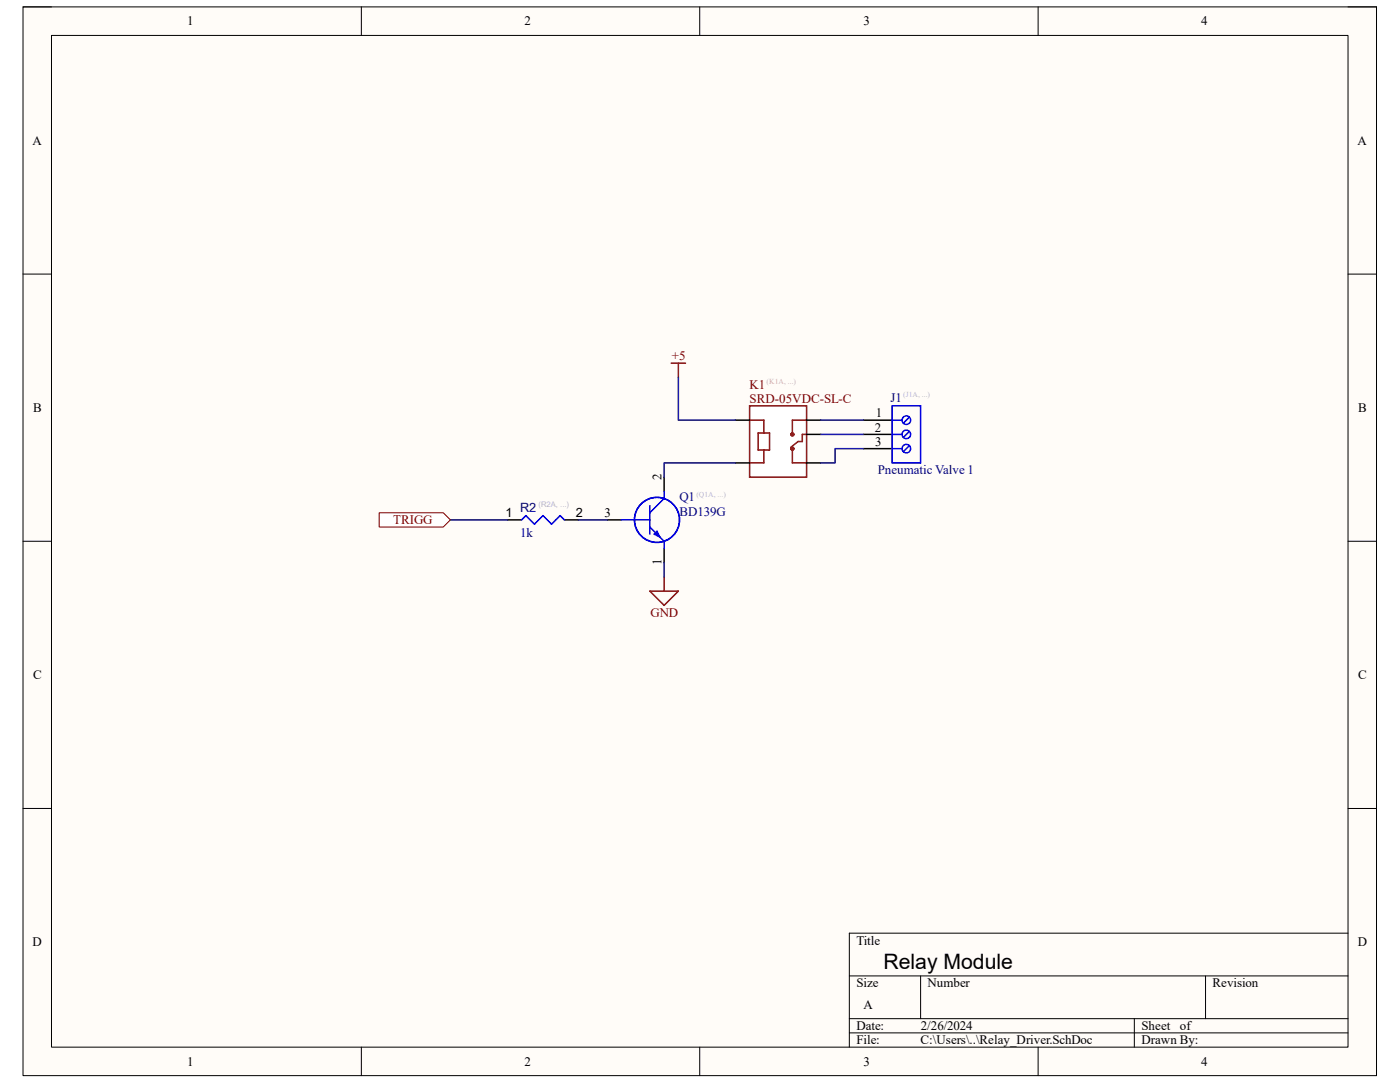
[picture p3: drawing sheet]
<svg xmlns="http://www.w3.org/2000/svg" width="279mm" height="216mm" viewBox="0 0 279 216" stroke-linecap="round" stroke-linejoin="round" font-family="sans-serif">
<path d="M4.6 1.4h270.1v213.2h-270.1z" fill-rule="evenodd" fill="#fffcf8"/>
<path d="M4.6 1.4h270.1v213.2h-270.1z" fill="none" stroke="#000" stroke-width=".2"/>
<path d="M10.3 7.1h258.7v201.8h-258.7z" fill-rule="evenodd" fill="#fffcf8"/>
<g fill="none" stroke="#000" stroke-width=".2">
<path d="M4.6 1.4h5.7M10.3 7.1h258.7v201.8h-258.7zM72.1 1.4v5.7M139.6 1.4v5.7M207.2 1.4v5.7M269 1.4h5.7v5.7M4.6 54.7h5.7M269 54.7h5.7M4.6 108h5.7M269 108h5.7M4.6 161.3h5.7M269 161.3h5.7"/>
<path d="M169.5 194.7h99.5M183.7 194.7v8.6M240.6 194.7v8.6M269 186.2h-99.5v22.7M72.1 208.9v5.7M139.6 208.9v5.7M169.5 203.3h99.5M169.5 206.1h99.5M207.2 208.9v5.7M226.4 203.3v5.6M274.7 208.9v5.7"/>
</g>
<path d="M149.6 81h11.4v14.2h-11.4z" fill-rule="evenodd" fill="#fff"/>
<g fill="none" stroke="#800000" stroke-width=".3">
<path d="M134 72.5h2.8M135.4 72.5v2.8M149.6 81h11.4v14.2h-11.4zM149.6 83.8h2.8v2.6M151.3 86.4h2.3v3.4h-2.3zM152.4 89.8v2.6h-2.8M158.1 89.5v2.9h2.9M161 86.7h-.9v1.4h-.8l-1.5 1.1M161 83.8h-2.9v2.9"/>
<circle cx="158.1" cy="89.5" r=".28"/>
<circle cx="158.1" cy="86.7" r=".28"/>
</g>
<g fill="none" stroke="#000" stroke-width=".3">
<path d="M132.5 95.2v2.9M146.8 83.8h2.8M146.8 92.4h2.8M161 83.8h2.8M161 92.4h2.8M161 86.7h2.8M172.3 83.8h5.7M172.3 86.7h5.7M172.3 89.5h5.7M101.3 103.7h2.8M112.6 103.7h2.9M121.2 103.7h2.8"/>
<path d="M132.5 109.4v2.9"/>
</g>
<g fill="none" stroke="#00f" stroke-width=".3">
<path d="M132.5 98.1v1.4l-2.8 2.8M178 83.8h2M178 86.7h2M178 89.5h2M178 81h5.7v11.4h-5.7zM181.5 83.2l-1.2 1.2M181.5 86.1l-1.2 1.2M181.5 88.9l-1.2 1.2M104.1 103.7l.9-.8 1.7 1.7 1.7-1.7 1.7 1.7 1.7-1.7 .8 .8M124 103.7h5.7M129.7 100.9v5.7M129.7 105.2l2.8 2.8v1.4"/>
<path d="M131.1 106l.6 1.2-1.1-.6z"/>
<circle cx="180.9" cy="86.7" r=".85"/>
<circle cx="180.9" cy="83.8" r=".85"/>
<circle cx="180.9" cy="89.5" r=".85"/>
<circle cx="131.1" cy="103.7" r="4.5"/>
</g>
<path d="M135.4 75.3v8.5h11.4M146.8 92.4h-14.3v2.8M163.8 83.8h8.5M163.8 86.7h8.5M172.3 89.5h-5.6v2.9h-2.9M89.9 103.7h11.4M115.5 103.7h5.7" fill="none" stroke="#000080" stroke-width=".3"/>
<path d="M75.7 102.3h12.8l1.4 1.4-1.4 1.5h-12.8z" fill-rule="evenodd" fill="#fff"/>
<path d="M75.7 102.3h12.8l1.4 1.4-1.4 1.5h-12.8z" fill="none" stroke="#800000" stroke-width=".2"/>
<path d="M129.7 118h5.7l-2.9 2.8zM132.5 115.1v2.9" fill="none" stroke="#800000" stroke-width=".3"/>
<path d="M132.5 112.3v2.8" fill="none" stroke="#000080" stroke-width=".3"/>
<text font-size="4.2" x="176.3" y="193.4">Relay Module</text>
<g font-size="2.6">
<text x="37.4" y="5.1">1</text>
<text x="104.7" y="5.1">2</text>
<text x="172.3" y="5.1">3</text>
<text x="239.7" y="5.1">4</text>
<text x="6.5" y="28.9">A</text>
<text x="270.9" y="28.9">A</text>
<text x="6.6" y="82.2">B</text>
<text x="174.8" y="83.3">1</text>
<text x="271.1" y="82.2">B</text>
<text x="174.6" y="86.1">2</text>
<text x="174.7" y="88.9">3</text>
<text x="132" y="95.8" transform="rotate(-90 132 95.8)">2</text>
<text x="120.6" y="103.2">3</text>
<text x="132" y="112.7" transform="rotate(-90 132 112.7)">1</text>
<text x="6.6" y="135.5">C</text>
<text x="271.1" y="135.5">C</text>
<text x="6.5" y="188.8">D</text>
<text x="170.9" y="188.5">Title</text>
<text x="271" y="188.8">D</text>
<text x="170.9" y="197">Size</text>
<text x="185.1" y="197">Number</text>
<text x="242" y="197">Revision</text>
<text x="172.3" y="201.3">A</text>
<text x="170.9" y="205.5">Date:</text>
<text x="170.9" y="208.4">File:</text>
<text x="183.7" y="208.4">C:\Users\..\Relay_Driver.SchDoc</text>
<text x="183.7" y="205.5">2/26/2024</text>
<text x="227.8" y="205.5">Sheet</text>
<text x="227.8" y="208.4">Drawn By:</text>
<text x="235.5" y="205.5">of</text>
<text x="37.4" y="212.6">1</text>
<text x="104.7" y="212.6">2</text>
<text x="172.3" y="212.6">3</text>
<text x="239.7" y="212.6">4</text>
</g>
<g font-size="2.6" fill="#800000">
<text x="134.1" y="71.9">+5</text>
<text x="149.6" y="77.6">K1</text>
<text x="149.6" y="80.4">SRD-05VDC-SL-C</text>
<text x="78.5" y="104.6">TRIGG</text>
<text x="129.8" y="123.1">GND</text>
</g>
<g font-size="2.6" fill="#000080">
<text x="177.7" y="80.1">J1</text>
<text x="175.2" y="94.7">Pneumatic Valve 1</text>
<text x="135.6" y="100">Q1</text>
<text x="103.8" y="107.1">1k</text>
<text x="135.6" y="102.9">BD139G</text>
</g>
<g font-size="2.5">
<text x="100.9" y="103.2">1</text>
<text x="114.9" y="103.2">2</text>
</g>
<text font-size="2.5" fill="#000080" x="103.8" y="102.1">R2</text>
<text font-size="1.5" fill="#d8b0ad" x="153" y="76.7">(K1A, ...)</text>
<g font-size="1.5" fill="#b2b0d4">
<text x="180.3" y="79.2">(J1A, ...)</text>
<text x="107.5" y="101.1">(R2A, ...)</text>
<text x="139" y="99.1">(Q1A, ...)</text>
</g>
</svg>
